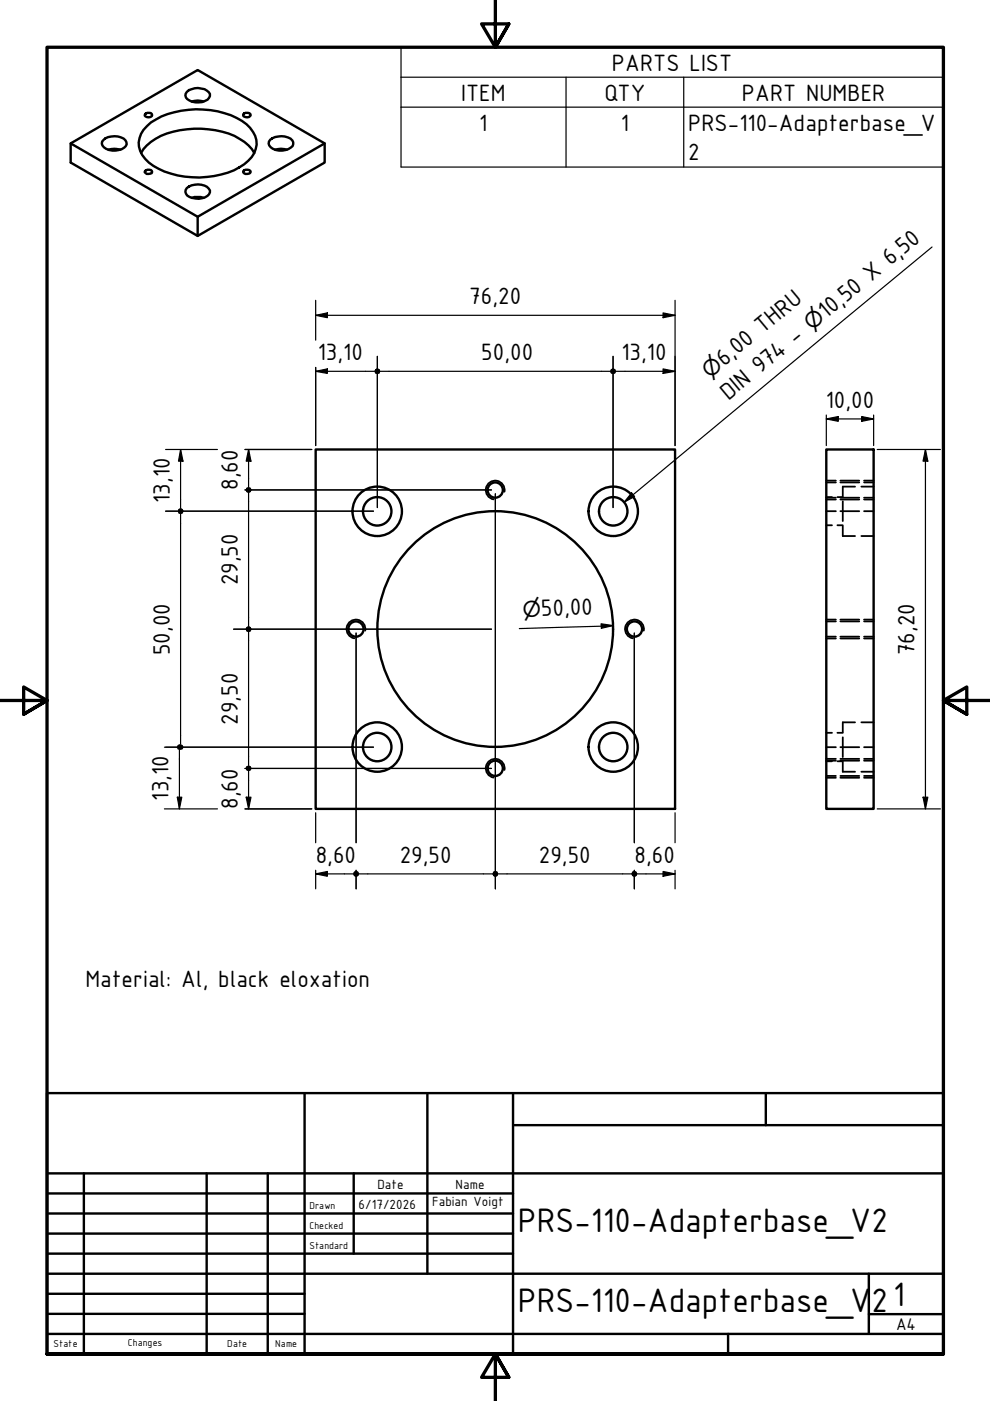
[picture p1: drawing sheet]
<svg xmlns="http://www.w3.org/2000/svg" width="210mm" height="297mm" viewBox="0 0 210 297" stroke-linecap="round" stroke-linejoin="round" font-family="sans-serif">
<!-- layer: Visible (ISO) -->
<g fill="none" stroke="#000" stroke-width=".51">
<path d="M39.6 19.5a3.4 3.4 0 0 1 4.9 .4 1.4 1.4 0 0 1-1 1.5 3.6 3.6 0 0 1-4.1-.7l-.1-.5zM15 30.4l26.9 15.6M22 29.6a3.7 3.7 0 0 1 4.6 .2 .97 .97 0 0 1-.2 1.5 3.5 3.5 0 0 1-4.7-.5v-.8zM23 31.7a4.3 4.3 0 0 1 2.5 0M29.9 32.4a11.3 11.3 0 0 1 8.3-4.8 21.1 21.1 0 0 1 11.5 1.2 9.4 9.4 0 0 1 4.2 3.6M30.7 24.2a.9 .9 0 0 1 1.6 .2 .97 .97 0 0 1-1.6 .1zM30.7 36.3a.94 .94 0 0 1 1.6 .1 .9 .9 0 0 1-1.4 .3l-.2-.2zM31.2 26.7a15.7 15.7 0 0 1 10.3-3.5 17.4 17.4 0 0 1 10.8 3.1 4.9 4.9 0 0 1 1.6 6.1 11.7 11.7 0 0 1-8.5 4.9 17.9 17.9 0 0 1-13.8-2.8 4.8 4.8 0 0 1-.4-7.8zM39.6 39.9a3.7 3.7 0 0 1 4.7 .1 .98 .98 0 0 1-.3 1.5 3.8 3.8 0 0 1-4.3 0 1.08 1.08 0 0 1-.1-1.6zM40.6 21.5a4.3 4.3 0 0 1 2.6 0M51.6 36.3a.99 .99 0 0 1 1.5 .1 .88 .88 0 0 1-.8 .5 .88 .88 0 0 1-.7-.6zM51.6 24.2a.95 .95 0 0 1 1.5 .2 .97 .97 0 0 1-1.5 .1z"/>
<path d="M57.3 29.6a3.8 3.8 0 0 1 4.7 .2 1.19 1.19 0 0 1-.8 1.8 3.4 3.4 0 0 1-4.1-.8l-.1-.8zM58.3 31.7a4.3 4.3 0 0 1 2.5 0M68.8 30.4l-26.9 15.6v4l-26.9-15.5v-4.1l26.9-15.6 26.9 15.6v4.1l-26.9 15.5M40.6 42a4.3 4.3 0 0 1 2.6 0M66.9 95.3h76.2v76.2h-76.2zM175.2 95.3h10v76.2h-10z"/>
<circle cx="80" cy="108.4" r="3"/>
<circle cx="80" cy="108.4" r="5.2"/>
<circle cx="105" cy="103.9" r="1.62"/>
<circle cx="130" cy="108.4" r="3"/>
<circle cx="130" cy="108.4" r="5.2"/>
<circle cx="75.5" cy="133.4" r="1.62"/>
<circle cx="105" cy="133.4" r="25"/>
<circle cx="134.5" cy="133.4" r="1.62"/>
<circle cx="80" cy="158.4" r="3"/>
<circle cx="80" cy="158.4" r="5.2"/>
<circle cx="130" cy="158.4" r="3"/>
<circle cx="130" cy="158.4" r="5.2"/>
<circle cx="105" cy="162.9" r="1.62"/>
</g>
<!-- layer: Visible Narrow (ISO) -->
<path d="M107 104.3a2 2 0 0 0-1.7-2.4 2 2 0 0 0-2.3 1.7 2 2 0 0 0 1.6 2.3M77.4 133.7a2 2 0 0 0-1.6-2.3 2 2 0 0 0-2.3 1.6 2 2 0 0 0 1.6 2.3M136.5 133.7a2 2 0 0 0-1.6-2.3 2 2 0 0 0-2.3 1.6 2 2 0 0 0 1.6 2.3M107 163.2a2 2 0 0 0-1.7-2.3 2 2 0 0 0-2.3 1.6 2 2 0 0 0 1.6 2.4" fill="none" stroke="#000" stroke-width=".38"/>
<!-- layer: Hidden (ISO) -->
<g fill="none" stroke="#000" stroke-width=".38">
<path d="M175.2 105.4h1.2M175.2 111.4h1.2M175.2 108.4h2M175.2 102.3h2M175.2 105.5h2M175.2 101.9h2M175.2 105.9h2M177.5 105.4h1.2M177.5 111.4h1.2M178.2 108.4h4M178.2 102.3h4M178.2 105.5h4"/>
<path d="M178.2 101.9h4M178.2 105.9h4M178.7 106.3v4.2M178.7 111.6v2.1h2.6M181.3 103.2h-2.6v2.1M182.6 103.2h2.6M182.6 113.7h2.6M183.2 108.4h2M183.2 102.3h2M183.2 105.5h2M183.2 101.9h2M183.2 105.9h2"/>
<path d="M175.2 131.7h2M175.2 135h2M175.2 131.4h2M175.2 135.4h2M178.2 131.7h4M178.2 135h4M178.2 131.4h4M178.2 135.4h4M183.2 131.7h2M183.2 135h2M183.2 131.4h2M183.2 135.4h2"/>
<path d="M175.2 155.4h1.2M175.2 158.4h2M177.5 155.4h1.2M178.2 158.4h4M178.7 156.3v4.2M181.3 153.1h-2.6v2.1M182.6 153.1h2.6M183.2 158.4h2M175.2 161.4h1.2M175.2 161.3h2M175.2 164.5h2M175.2 160.9h2"/>
<path d="M175.2 164.9h2M177.5 161.4h1.2M178.2 161.3h4M178.2 164.5h4M178.2 160.9h4M178.2 164.9h4M178.7 161.5v2.1h2.6M182.6 163.6h2.6M183.2 161.3h2M183.2 164.5h2M183.2 160.9h2M183.2 164.9h2"/>
</g>
<!-- layer: Symbol (ISO) -->
<path d="M85 16.4v-6.4h115v6.4M85 16.4h115v6.3M85 16.4v19h115v-12.7M120 16.4v19M145 16.4v19M85 22.7h115M197.6 52.4l-65.3 54.1M133.9 104.5l.7 .8-2.3 1.2z" fill="none" stroke="#000" stroke-width=".25"/>
<!-- layer: Border (ISO) -->
<path d="M105 0v10l-2.9-4.9h5.8l-2.9 4.9 2.9-4.9M0 148.5h10l-5-2.8v5.7l5-2.9-5 2.9M210 148.5h-10l5-2.8v5.7l-5-2.9 5 2.9M10 287.1v-277.1h190v277.1h-190h190M107.9 292l-2.9-4.9 2.9 4.9h-5.8l2.9-4.9v9.9" fill="none" stroke="#000" stroke-width=".7"/>
<!-- layer: Title (ISO) -->
<g fill="none" stroke="#000" stroke-width=".51">
<path d="M10 231.8h190v55.3h-190zM64.6 231.8v55.3M90.6 231.8v38.3M108.8 238.6h91.2M108.8 231.8v55.3M162.4 231.8v6.8M10 253h98.8M10 257.3h98.8M10 248.8h190M17.8 248.8v38.3M43.8 248.8v38.3M56.8 248.8v38.3"/>
<path d="M75 248.8v17M10 261.5h98.8M10 265.8h98.8M10 270.1h190M10 274.3h54.6M10 278.6h54.6M184.2 278.6h15.8M184.2 270.1v12.7M10 282.8h190M154.4 282.8v4.3"/>
</g>
<!-- layer: Dimension (ISO) -->
<g fill="none" stroke="#000" stroke-width=".25">
<path d="M66.9 66.9l2.5-.6v1.1zM66.9 78.7l2.5-.5v1zM66.9 66.9h76.2M66.9 63.7v8.4M66.9 77.9v16.6M66.9 78.7h12.5M80 75.6v32M80.6 78.7h48.7M130 75.6v32M130.6 78.7h12.5M140.6 66.3l2.5 .6-2.5 .5zM140.6 78.2l2.5 .5-2.5 .5z"/>
<path d="M143.1 63.7v30.8M35.1 95.3h11M38.3 95.3l.5 2.5h-1zM38.3 95.3v12.4M51.9 95.3h14.2M52.7 95.3l.5 2.5h-1zM52.7 95.3v8M175.2 88.8l2.5-.5v1zM175.2 88.8h10M175.2 88v6.5M182.7 88.3l2.5 .5-2.5 .5zM185.2 88v6.5"/>
<path d="M186 95.3h13.4M196.2 95.3l.5 2.5h-1zM196.2 95.3v76.2M35.1 108.4h44.1M38.3 109v48.8M51.9 103.9h52.3M52.7 104.5v28.3M105 104.7v83.8M49.5 133.4h54.7M52.7 134v28.3M75.5 134.2v44.5M127.4 132.3l2.6 .3-2.5 .6z"/>
<path d="M130 132.6l-19.9 .7M134.5 134.2v44.5M34.9 158.4h44.3M38 159v12.5M34.9 171.5h11.2M37.6 169h.9l-.5 2.5zM51.9 171.5h14.2M51.9 162.9h52.3M52.2 169h1l-.5 2.5zM52.7 163.5v8M66.9 172.3v6.4M143.1 172.3v6.4"/>
<path d="M186 171.5h13.4M195.7 169h1l-.5 2.5zM66.9 185.3l2.5-.5v1zM66.9 184.5v4M66.9 185.3h8M75.5 184.5v4M76.1 185.3h28.3M105.6 185.3h28.3M134.5 184.5v4M135.1 185.3h8M140.6 184.8l2.5 .5-2.5 .5zM143.1 184.5v4"/>
</g>
<g fill="#000">
<path d="M66.9 66.9l2.5-.6v1.1z" fill-rule="evenodd"/>
<path d="M66.9 78.7l2.5-.5v1z" fill-rule="evenodd"/>
<path d="M140.6 66.3l2.5 .6-2.5 .5z" fill-rule="evenodd"/>
<path d="M140.6 78.2l2.5 .5-2.5 .5z" fill-rule="evenodd"/>
<path d="M38.3 95.3l.5 2.5h-1z" fill-rule="evenodd"/>
<path d="M52.7 95.3l.5 2.5h-1z" fill-rule="evenodd"/>
<path d="M175.2 88.8l2.5-.5v1z" fill-rule="evenodd"/>
<path d="M182.7 88.3l2.5 .5-2.5 .5z" fill-rule="evenodd"/>
<path d="M196.2 95.3l.5 2.5h-1z" fill-rule="evenodd"/>
<path d="M127.4 132.3l2.6 .3-2.5 .6z" fill-rule="evenodd"/>
<path d="M37.6 169h.9l-.5 2.5z" fill-rule="evenodd"/>
<path d="M52.2 169h1l-.5 2.5z" fill-rule="evenodd"/>
<path d="M195.7 169h1l-.5 2.5z" fill-rule="evenodd"/>
<path d="M66.9 185.3l2.5-.5v1z" fill-rule="evenodd"/>
<path d="M140.6 184.8l2.5 .5-2.5 .5z" fill-rule="evenodd"/>
<circle cx="80" cy="78.7" r=".62"/>
<circle cx="80" cy="78.7" r=".63"/>
<circle cx="130" cy="78.7" r=".62"/>
<circle cx="130" cy="78.7" r=".63"/>
<circle cx="38.3" cy="108.4" r=".63"/>
<circle cx="38.3" cy="108.4" r=".62"/>
<circle cx="52.7" cy="103.9" r=".62"/>
<circle cx="52.7" cy="103.9" r=".63"/>
<circle cx="52.7" cy="133.4" r=".63"/>
<circle cx="38.1" cy="158.4" r=".62"/>
<circle cx="38.3" cy="158.4" r=".62"/>
<circle cx="52.7" cy="162.9" r=".61"/>
<circle cx="52.7" cy="162.9" r=".62"/>
<circle cx="75.5" cy="185.3" r=".63"/>
<circle cx="105" cy="185.3" r=".62"/>
<circle cx="105" cy="185.3" r=".63"/>
<circle cx="134.5" cy="185.3" r=".63"/>
</g>
<!-- layer: Symbol (ISO) -->
<path d="M133.9 104.5l.7 .8-2.3 1.2z" fill-rule="evenodd" fill="#000"/>
<g font-size="7.7">
<text x="109.8" y="261.2">PRS-110-Adapterbase_V2</text>
<text x="109.8" y="278.2">PRS-110-Adapterbase_V</text>
<text x="184.8" y="278.2">21</text>
</g>
<g font-size="5.4">
<text x="129.7" y="15">PARTS LIST</text>
<text x="97.8" y="21.3">ITEM</text>
<text x="128.1" y="21.3">QTY</text>
<text x="157.3" y="21.3">PART NUMBER</text>
<text x="101.6" y="27.7">1</text>
<text x="131.6" y="27.7">1</text>
<text x="145.9" y="27.7">PRS-110-Adapterbase_V</text>
<text x="145.9" y="34">2</text>
<text x="99.5" y="64.5">76,20</text>
<text x="175.2" y="67.7" transform="rotate(-40 175.2 67.7)">10,50 X 6,50</text>
<text x="67.4" y="76.4">13,10</text>
<text x="102" y="76.4">50,00</text>
<text x="131.8" y="76.4">13,10</text>
<text x="153.5" y="77.7" transform="rotate(-40 153.5 77.7)">6,00 THRU</text>
<text x="154.4" y="84.9" transform="rotate(-40 154.4 84.9)">DIN 974 -</text>
<text x="175.1" y="86.5">10,00</text>
<text x="36" y="106.7" transform="rotate(-90 36 106.7)">13,10</text>
<text x="50.4" y="103.9" transform="rotate(-90 50.4 103.9)">8,60</text>
<text x="50.4" y="124.1" transform="rotate(-90 50.4 124.1)">29,50</text>
<text x="114.7" y="130.6" transform="rotate(-2 114.7 130.6)">50,00</text>
<text x="36" y="138.9" transform="rotate(-90 36 138.9)">50,00</text>
<text x="193.9" y="138.9" transform="rotate(-90 193.9 138.9)">76,20</text>
<text x="50.4" y="153.7" transform="rotate(-90 50.4 153.7)">29,50</text>
<text x="35.8" y="169.8" transform="rotate(-90 35.8 169.8)">13,10</text>
<text x="50.4" y="171.5" transform="rotate(-90 50.4 171.5)">8,60</text>
<text x="66.9" y="183">8,60</text>
<text x="84.8" y="183">29,50</text>
<text x="114.2" y="183">29,50</text>
<text x="134.6" y="183">8,60</text>
<text x="18.1" y="209.2">Material: Al, black eloxation</text>
</g>
<g font-size="4.6">
<text x="172.1" y="70.2" transform="rotate(-40 172.1 70.2)">⌀</text>
<text x="150.5" y="80.2" transform="rotate(-40 150.5 80.2)">⌀</text>
<text x="110.9" y="130.7" transform="rotate(-2 110.9 130.7)">⌀</text>
</g>
<text font-size="3.9" x="190" y="282">A4</text>
<g font-size="3">
<text x="76" y="256.3">6/17/2026</text>
<text x="80" y="252">Date</text>
<text x="91.6" y="255.7">Fabian Voigt</text>
<text x="96.6" y="252">Name</text>
</g>
<g font-size="2.3">
<text x="65.6" y="256.3">Drawn</text>
<text x="65.6" y="260.5">Checked</text>
<text x="65.6" y="264.8">Standard</text>
<text x="11.4" y="285.7">State</text>
<text x="27.1" y="285.4">Changes</text>
<text x="48.2" y="285.7">Date</text>
<text x="58.4" y="285.7">Name</text>
</g>
</svg>
